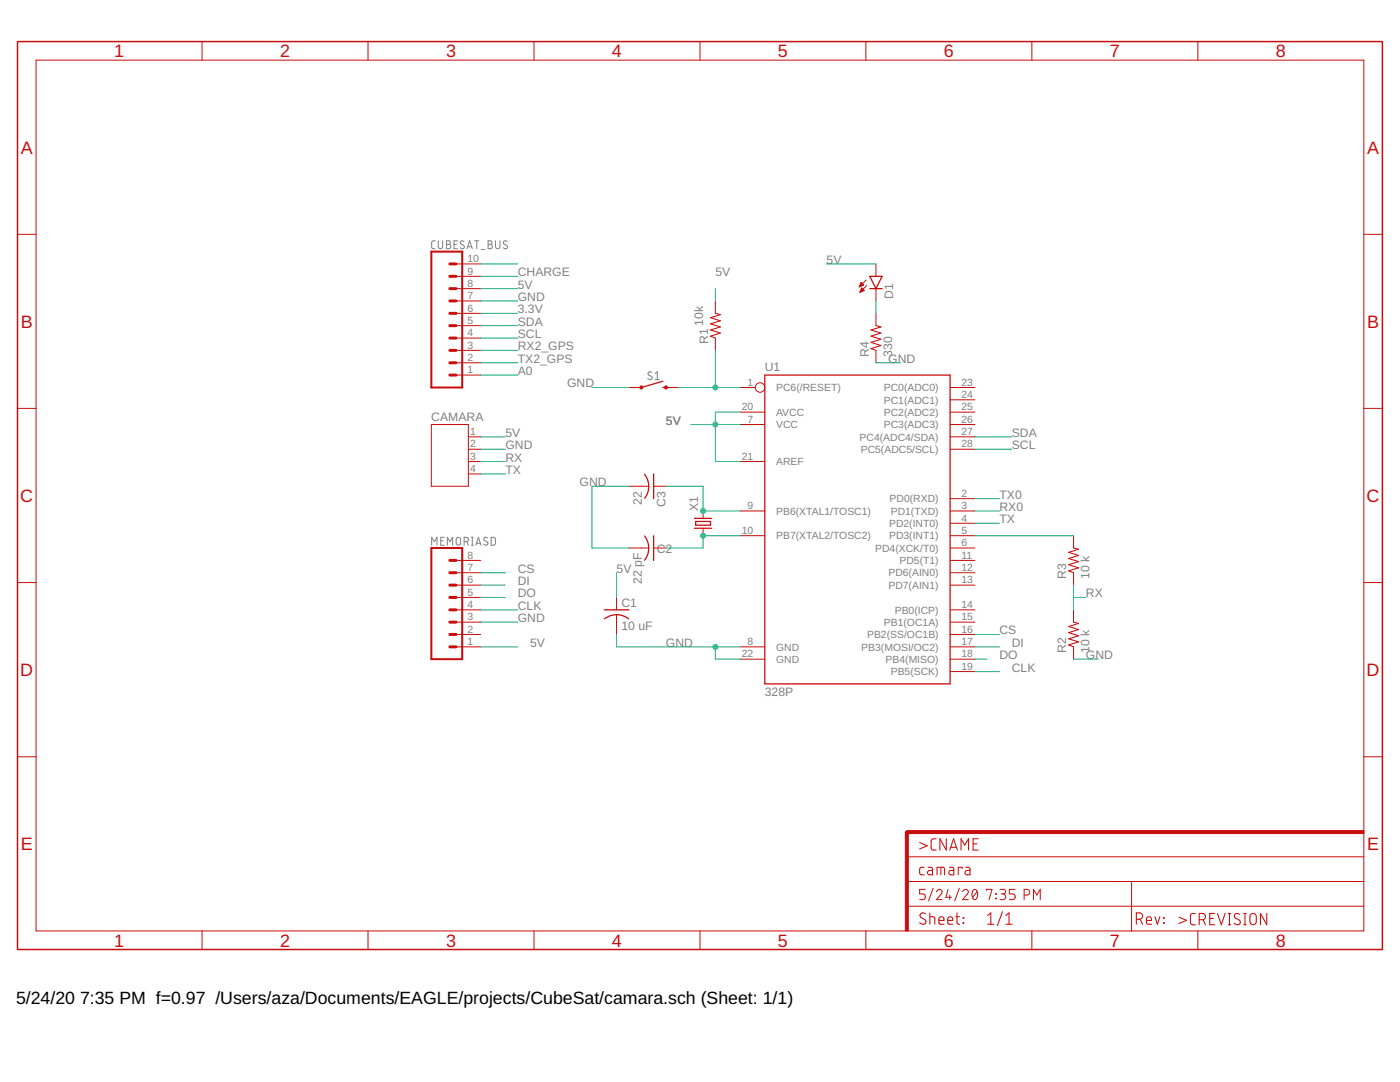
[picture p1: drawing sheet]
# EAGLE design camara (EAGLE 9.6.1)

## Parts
C1  10 uF  C-US025-025X050  [C025-025X050]
C2  22 pF  C-US025-025X050  [C025-025X050]
C3  22  C-US025-025X050  [C025-025X050]
CAMARA  JST-PH4  [JST-PH4]
CUBESAT_BUS  CONN_10"  [1X10]
D1  BEAGLEBONE_BLUE_LED-3MM-NO_SILK  [BEAGLEBONE_BLUE_BEAGLEBONE_BLUE_LED3MM-NS]
MEMORIASD  CONN_08"  [1X08]
R1  R-US_0204/7  [0204/7]
R2  10 k  R-US_0204/7  [0204/7]
R3  10 k  R-US_0204/7  [0204/7]
R4  330  R-US_0204/7  [0204/7]
S1  MOMENTARY-SWITCH-SPST-PTH-6.0MM  [TACTILE_SWITCH_PTH_6.0MM]
U1  328P  ATMEGA328P_PDIP  [DIP28]
X1  CRYSTALS-NOGND-HC49  [HC49]

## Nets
3.3V: CUBESAT_BUS.6
5V: C1.1 CAMARA.1 CUBESAT_BUS.8 D1.A MEMORIASD.1 R1.2 U1.7(VCC) U1.20(AVCC) U1.21(AREF)
A0: CUBESAT_BUS.1
CHARGE: CUBESAT_BUS.9
CLK: MEMORIASD.4 U1.19(PB5(SCK))
CS: MEMORIASD.7 U1.16(PB2(SS/OC1B))
DI: MEMORIASD.6 U1.17(PB3(MOSI/OC2))
DO: MEMORIASD.5 U1.18(PB4(MISO))
GND: C1.2 C2.2 C3.2 CAMARA.2 CUBESAT_BUS.7 MEMORIASD.3 R2.1 R4.1 S1.1 U1.8(GND) U1.22(GND)
N$1: R1.1 S1.3 U1.1(PC6(/RESET))
N$2: C3.1 U1.9(PB6(XTAL1/TOSC1)) X1.2
N$3: C2.1 U1.10(PB7(XTAL2/TOSC2)) X1.1
N$4: R3.2 U1.5(PD3(INT1))
N$5: D1.K(C) R4.2
N$6: CUBESAT_BUS.10
RX: CAMARA.3 R2.2 R3.1
RX0: U1.3(PD1(TXD))
RX2_GPS: CUBESAT_BUS.3
SCL: CUBESAT_BUS.4 U1.28(PC5(ADC5/SCL))
SDA: CUBESAT_BUS.5 U1.27(PC4(ADC4/SDA))
TX: CAMARA.4 U1.4(PD2(INT0))
TX0: U1.2(PD0(RXD))
TX2_GPS: CUBESAT_BUS.2
Unconnected: MEMORIASD.2 MEMORIASD.8 U1.6(PD4(XCK/T0)) U1.11(PD5(T1)) U1.12(PD6(AIN0)) U1.13(PD7(AIN1)) U1.14(PB0(ICP)) U1.15(PB1(OC1A)) U1.23(PC0(ADC0)) U1.24(PC1(ADC1)) U1.25(PC2(ADC2)) U1.26(PC3(ADC3))

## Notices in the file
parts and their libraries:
SparkFun-Connectors: Licensing: Creative Commons ShareAlike 4.0 International - https://creativecommons.org/licenses/by-sa/4.0
